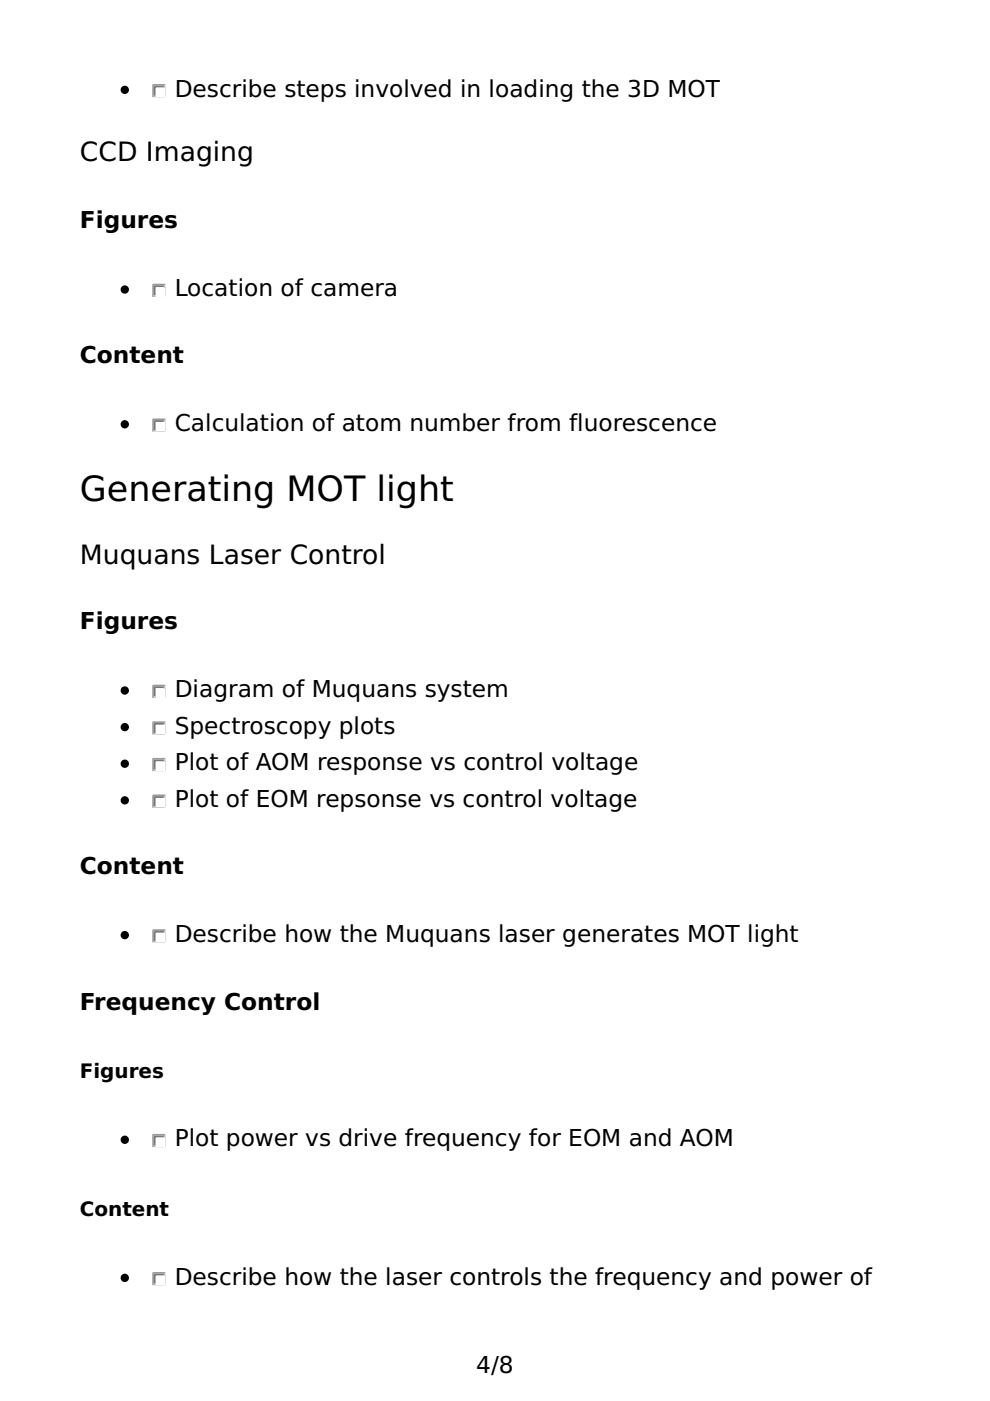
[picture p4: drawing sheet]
<svg xmlns="http://www.w3.org/2000/svg" width="210mm" height="297mm" viewBox="0 0 210 297" stroke-linecap="round" stroke-linejoin="round" font-family="sans-serif">
<circle cx="26.5" cy="19.1" r=".71" fill="#000" stroke="#000" stroke-width=".35"/>
<path d="M34.9 18h-2.4v2.5" fill="none" stroke="#9f9d9a" stroke-width=".35"/>
<path d="M35.3 18v2.8h-2.8" fill="none" stroke="#fff" stroke-width=".35"/>
<path d="M34.6 18.3h-1.8v1.8" fill="none" stroke="#767472" stroke-width=".35"/>
<path d="M34.9 18.3v2.2h-2.1" fill="none" stroke="#cac7c3" stroke-width=".35"/>
<path d="M33.2 18.7h1.7v1.8h-1.7z" fill="#fff"/>
<circle cx="26.5" cy="61.4" r=".71" fill="#000" stroke="#000" stroke-width=".35"/>
<path d="M34.9 60.3h-2.4v2.5" fill="none" stroke="#9f9d9a" stroke-width=".35"/>
<path d="M35.3 60.3v2.8h-2.8" fill="none" stroke="#fff" stroke-width=".35"/>
<path d="M34.6 60.7h-1.8v1.7" fill="none" stroke="#767472" stroke-width=".35"/>
<path d="M34.9 60.7v2.1h-2.1" fill="none" stroke="#cac7c3" stroke-width=".35"/>
<path d="M33.2 61h1.7v1.8h-1.7z" fill="#fff"/>
<circle cx="26.5" cy="90" r=".71" fill="#000" stroke="#000" stroke-width=".35"/>
<path d="M34.9 88.9h-2.4v2.5" fill="none" stroke="#9f9d9a" stroke-width=".35"/>
<path d="M35.3 88.9v2.8h-2.8" fill="none" stroke="#fff" stroke-width=".35"/>
<path d="M34.6 89.3h-1.8v1.7" fill="none" stroke="#767472" stroke-width=".35"/>
<path d="M34.9 89.3v2.1h-2.1" fill="none" stroke="#cac7c3" stroke-width=".35"/>
<path d="M33.2 89.6h1.7v1.8h-1.7z" fill="#fff"/>
<circle cx="26.5" cy="146.4" r=".71" fill="#000" stroke="#000" stroke-width=".35"/>
<path d="M34.9 145.3h-2.4v2.5" fill="none" stroke="#9f9d9a" stroke-width=".35"/>
<path d="M35.3 145.3v2.9h-2.8" fill="none" stroke="#fff" stroke-width=".35"/>
<path d="M34.6 145.7h-1.8v1.8" fill="none" stroke="#767472" stroke-width=".35"/>
<path d="M34.9 145.7v2.1h-2.1" fill="none" stroke="#cac7c3" stroke-width=".35"/>
<path d="M33.2 146h1.7v1.8h-1.7z" fill="#fff"/>
<circle cx="26.5" cy="154.2" r=".71" fill="#000" stroke="#000" stroke-width=".35"/>
<path d="M34.9 153.1h-2.4v2.5" fill="none" stroke="#9f9d9a" stroke-width=".35"/>
<path d="M35.3 153.1v2.8h-2.8" fill="none" stroke="#fff" stroke-width=".35"/>
<path d="M34.6 153.5h-1.8v1.7" fill="none" stroke="#767472" stroke-width=".35"/>
<path d="M34.9 153.5v2.1h-2.1" fill="none" stroke="#cac7c3" stroke-width=".35"/>
<path d="M33.2 153.8h1.7v1.8h-1.7z" fill="#fff"/>
<circle cx="26.5" cy="161.9" r=".71" fill="#000" stroke="#000" stroke-width=".35"/>
<path d="M34.9 160.9h-2.4v2.4" fill="none" stroke="#9f9d9a" stroke-width=".35"/>
<path d="M35.3 160.9v2.8h-2.8" fill="none" stroke="#fff" stroke-width=".35"/>
<path d="M34.6 161.2h-1.8v1.8" fill="none" stroke="#767472" stroke-width=".35"/>
<path d="M34.9 161.2v2.1h-2.1" fill="none" stroke="#cac7c3" stroke-width=".35"/>
<path d="M33.2 161.6h1.7v1.7h-1.7z" fill="#fff"/>
<circle cx="26.5" cy="169.7" r=".71" fill="#000" stroke="#000" stroke-width=".35"/>
<path d="M34.9 168.6h-2.4v2.5" fill="none" stroke="#9f9d9a" stroke-width=".35"/>
<path d="M35.3 168.6v2.8h-2.8" fill="none" stroke="#fff" stroke-width=".35"/>
<path d="M34.6 169h-1.8v1.7" fill="none" stroke="#767472" stroke-width=".35"/>
<path d="M34.9 169v2.1h-2.1" fill="none" stroke="#cac7c3" stroke-width=".35"/>
<path d="M33.2 169.3h1.7v1.8h-1.7z" fill="#fff"/>
<circle cx="26.5" cy="198.3" r=".71" fill="#000" stroke="#000" stroke-width=".35"/>
<path d="M34.9 197.2h-2.4v2.5" fill="none" stroke="#9f9d9a" stroke-width=".35"/>
<path d="M35.3 197.2v2.8h-2.8" fill="none" stroke="#fff" stroke-width=".35"/>
<path d="M34.6 197.6h-1.8v1.7" fill="none" stroke="#767472" stroke-width=".35"/>
<path d="M34.9 197.6v2.1h-2.1" fill="none" stroke="#cac7c3" stroke-width=".35"/>
<path d="M33.2 197.9h1.7v1.8h-1.7z" fill="#fff"/>
<circle cx="26.5" cy="241.7" r=".71" fill="#000" stroke="#000" stroke-width=".35"/>
<path d="M34.9 240.6h-2.4v2.5" fill="none" stroke="#9f9d9a" stroke-width=".35"/>
<path d="M35.3 240.6v2.8h-2.8" fill="none" stroke="#fff" stroke-width=".35"/>
<path d="M34.6 240.9h-1.8v1.8" fill="none" stroke="#767472" stroke-width=".35"/>
<path d="M34.9 240.9v2.2h-2.1" fill="none" stroke="#cac7c3" stroke-width=".35"/>
<path d="M33.2 241.3h1.7v1.8h-1.7z" fill="#fff"/>
<circle cx="26.5" cy="270.9" r=".71" fill="#000" stroke="#000" stroke-width=".35"/>
<path d="M34.9 269.9h-2.4v2.4" fill="none" stroke="#9f9d9a" stroke-width=".35"/>
<path d="M35.3 269.9v2.8h-2.8" fill="none" stroke="#fff" stroke-width=".35"/>
<path d="M34.6 270.2h-1.8v1.8" fill="none" stroke="#767472" stroke-width=".35"/>
<path d="M34.9 270.2v2.1h-2.1" fill="none" stroke="#cac7c3" stroke-width=".35"/>
<path d="M33.2 270.6h1.7v1.7h-1.7z" fill="#fff"/>
<text font-size="7.4" x="16.9" y="106.2">Generating MOT light</text>
<g font-size="5.6">
<text x="16.9" y="34.2">CCD Imaging</text>
<text x="16.9" y="119.6">Muquans Laser Control</text>
</g>
<g font-size="4.9">
<text x="37" y="20.5">Describe steps involved in loading the 3D MOT</text>
<text x="16.9" y="48.3">Figures</text>
<text x="37" y="62.8">Location of camera</text>
<text x="16.9" y="76.9">Content</text>
<text x="37" y="91.4">Calculation of atom number from fluorescence</text>
<text x="16.9" y="133.3">Figures</text>
<text x="37" y="147.8">Diagram of Muquans system</text>
<text x="37" y="155.6">Spectroscopy plots</text>
<text x="37" y="163.3">Plot of AOM response vs control voltage</text>
<text x="37" y="171.1">Plot of EOM repsonse vs control voltage</text>
<text x="16.9" y="185.2">Content</text>
<text x="37" y="199.7">Describe how the Muquans laser generates MOT light</text>
<text x="16.9" y="214.1">Frequency Control</text>
<text x="37" y="243.1">Plot power vs drive frequency for EOM and AOM</text>
<text x="37" y="272.3">Describe how the laser controls the frequency and power of</text>
<text x="101" y="291">4/8</text>
</g>
<g font-size="4.2">
<text x="16.9" y="228.6">Figures</text>
<text x="16.9" y="257.9">Content</text>
</g>
</svg>
